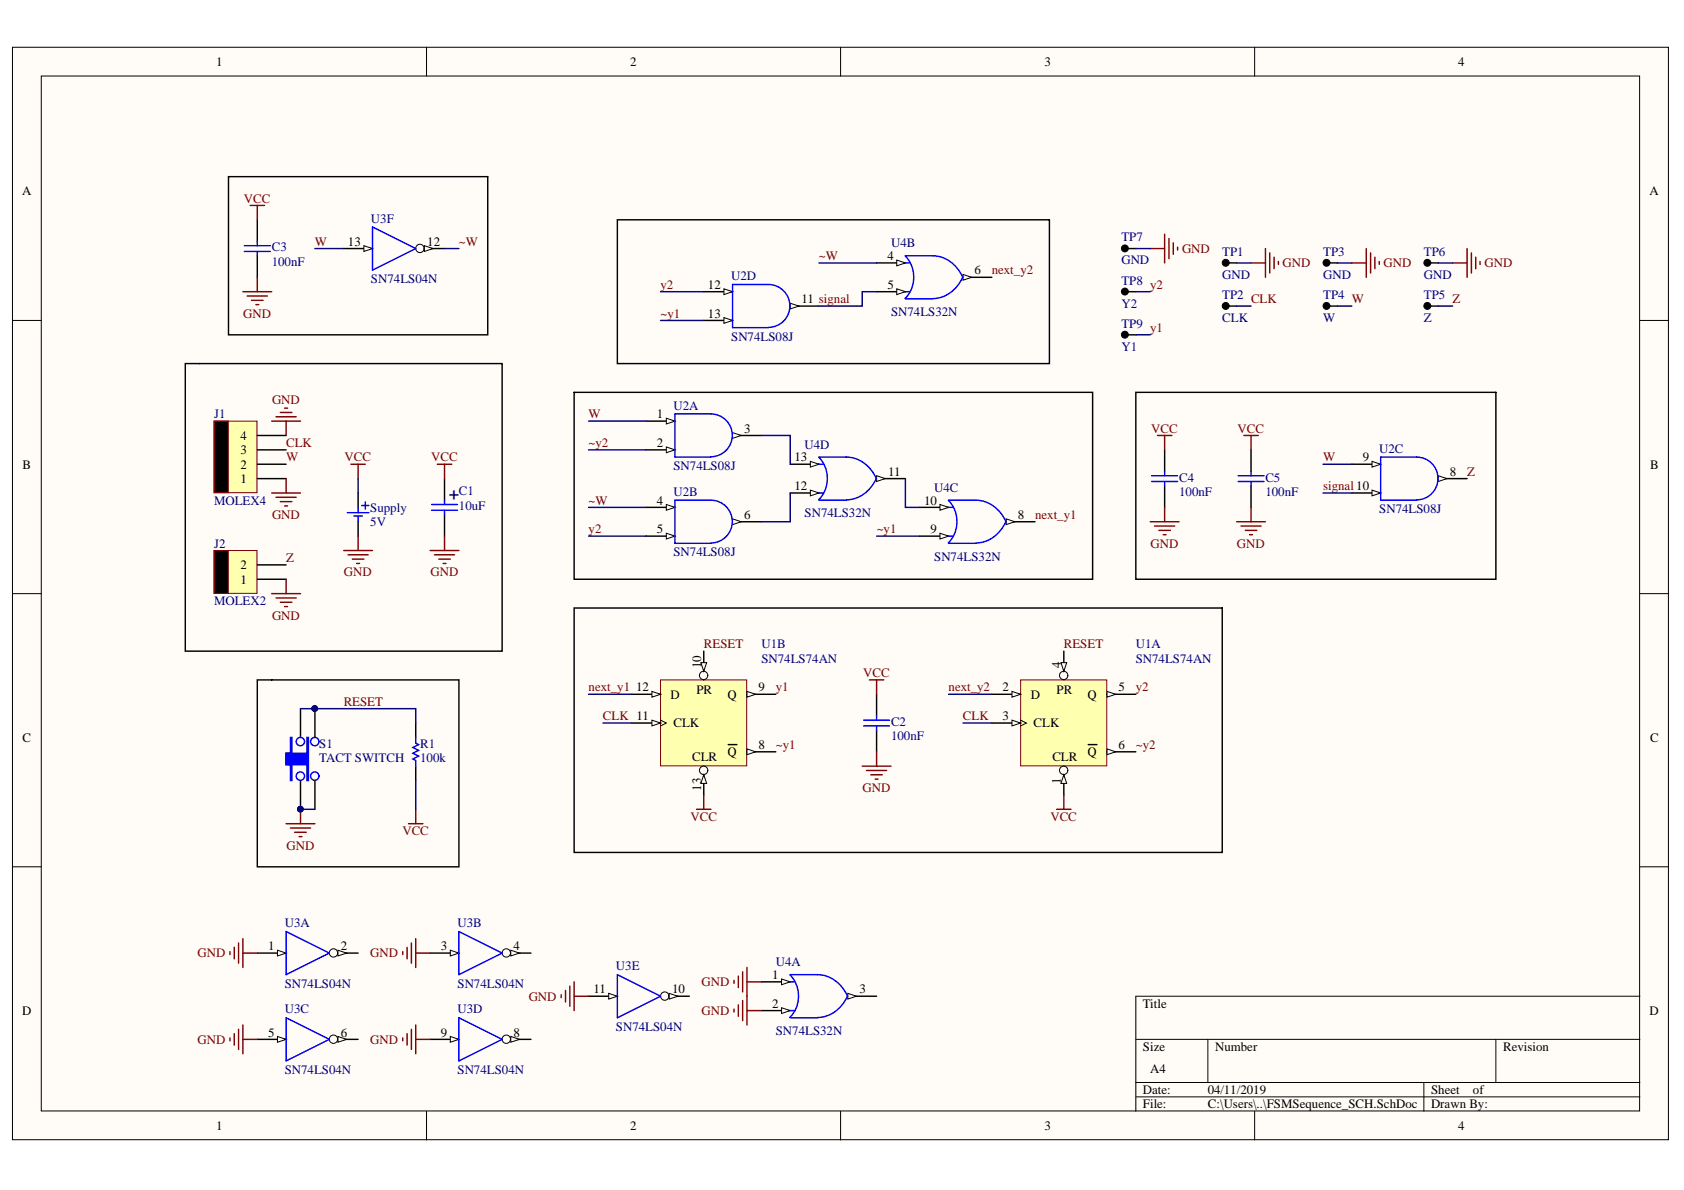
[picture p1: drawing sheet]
# Altium project FSMSequence_PRJ.PrjPcb
1 sheet, 23 parts. Net scope: global (net labels, ports and power ports of the same name join across sheets).
Board file: FSMSequence_PCB.PcbDoc

## Sheet FSMSequence_SCH.SchDoc
size A4

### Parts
C1  10uF  [CAP100RP]
C2  100nF  [0805]
C3  100nF  [0805]
C4  100nF  [0805]
C5  100nF  [0805]
J1  MOLEX4  [MOLEX4]
J2  MOLEX2  [MOLEX2]
R1  100k  [0805]
S1  TACT SWITCH  [TACTSWITCH]
Supply  5V  [BORNERA2]
TP1  GND  [TPTH]
TP2  CLK  [TPTH]
TP3  GND  [TPTH]
TP4  W  [TPTH]
TP5  Z  [TPTH]
TP6  GND  [TPTH]
TP7  GND  [TPTH]
TP8  Y2  [TPTH]
TP9  Y1  [TPTH]
U1  SN74LS74AN  [N014D]  (parts A,B of 2)
U2  SN74LS08J  [J014]  (parts A,B,C,D of 4)
U3  SN74LS04N  [N014]  (parts A,B,C,D,E,F of 6)
U4  SN74LS32N  [N014]  (parts A,B,C,D of 4)

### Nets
GND: C1.2 C2.2 C3.2 C4.2 C5.2 J1.1 J1.4 J2.1 S1.1 S1.2 Supply.2 TP1.1 TP3.1 TP6.1 TP7.1 U1.7(GND) U2.7(GND) U3.1(A) U3.3(A) U3.5(A) U3.7(GND) U3.9(A) U3.11(A) U4.1(A) U4.2(B) U4.7(GND)
VCC: C1.1 C2.1 C3.1 C4.1 C5.1 R1.1 Supply.1 U1.1(CLR) U1.13(CLR) U1.14(VCC) U2.14(VCC) U3.14(VCC) U4.14(VCC)
CLK: J1.3 TP2.1 U1.3(CLK) U1.11(CLK)
next_y1: U1.12(D) U4.8(Y)
next_y2: U1.2(D) U4.6(Y)
RESET: R1.2 S1.3 S1.4 U1.4(PR) U1.10(PR)
signal: U2.10(B) U2.11(Y) U4.5(B)
W: J1.2 TP4.1 U2.1(A) U2.9(A) U3.13(A)
y1: TP9.1 U1.9(Q)
y2: TP8.1 U1.5(Q) U2.5(B) U2.12(A)
Z: J2.2 TP5.1 U2.8(Y)
~W: U2.4(A) U3.12(Y) U4.4(A)
~y1: U1.8(~{Q}) U2.13(B) U4.9(A)
~y2: U1.6(~{Q}) U2.2(B)
NetU2_3: U2.3(Y) U4.13(B)
NetU2_6: U2.6(Y) U4.12(A)
NetU4_10: U4.10(B) U4.11(Y)

Not connected (* = marked no-connect by the designer): U3 2(Y) 4(Y) 6(Y) 8(Y) 10(Y); U4 3(Y)
